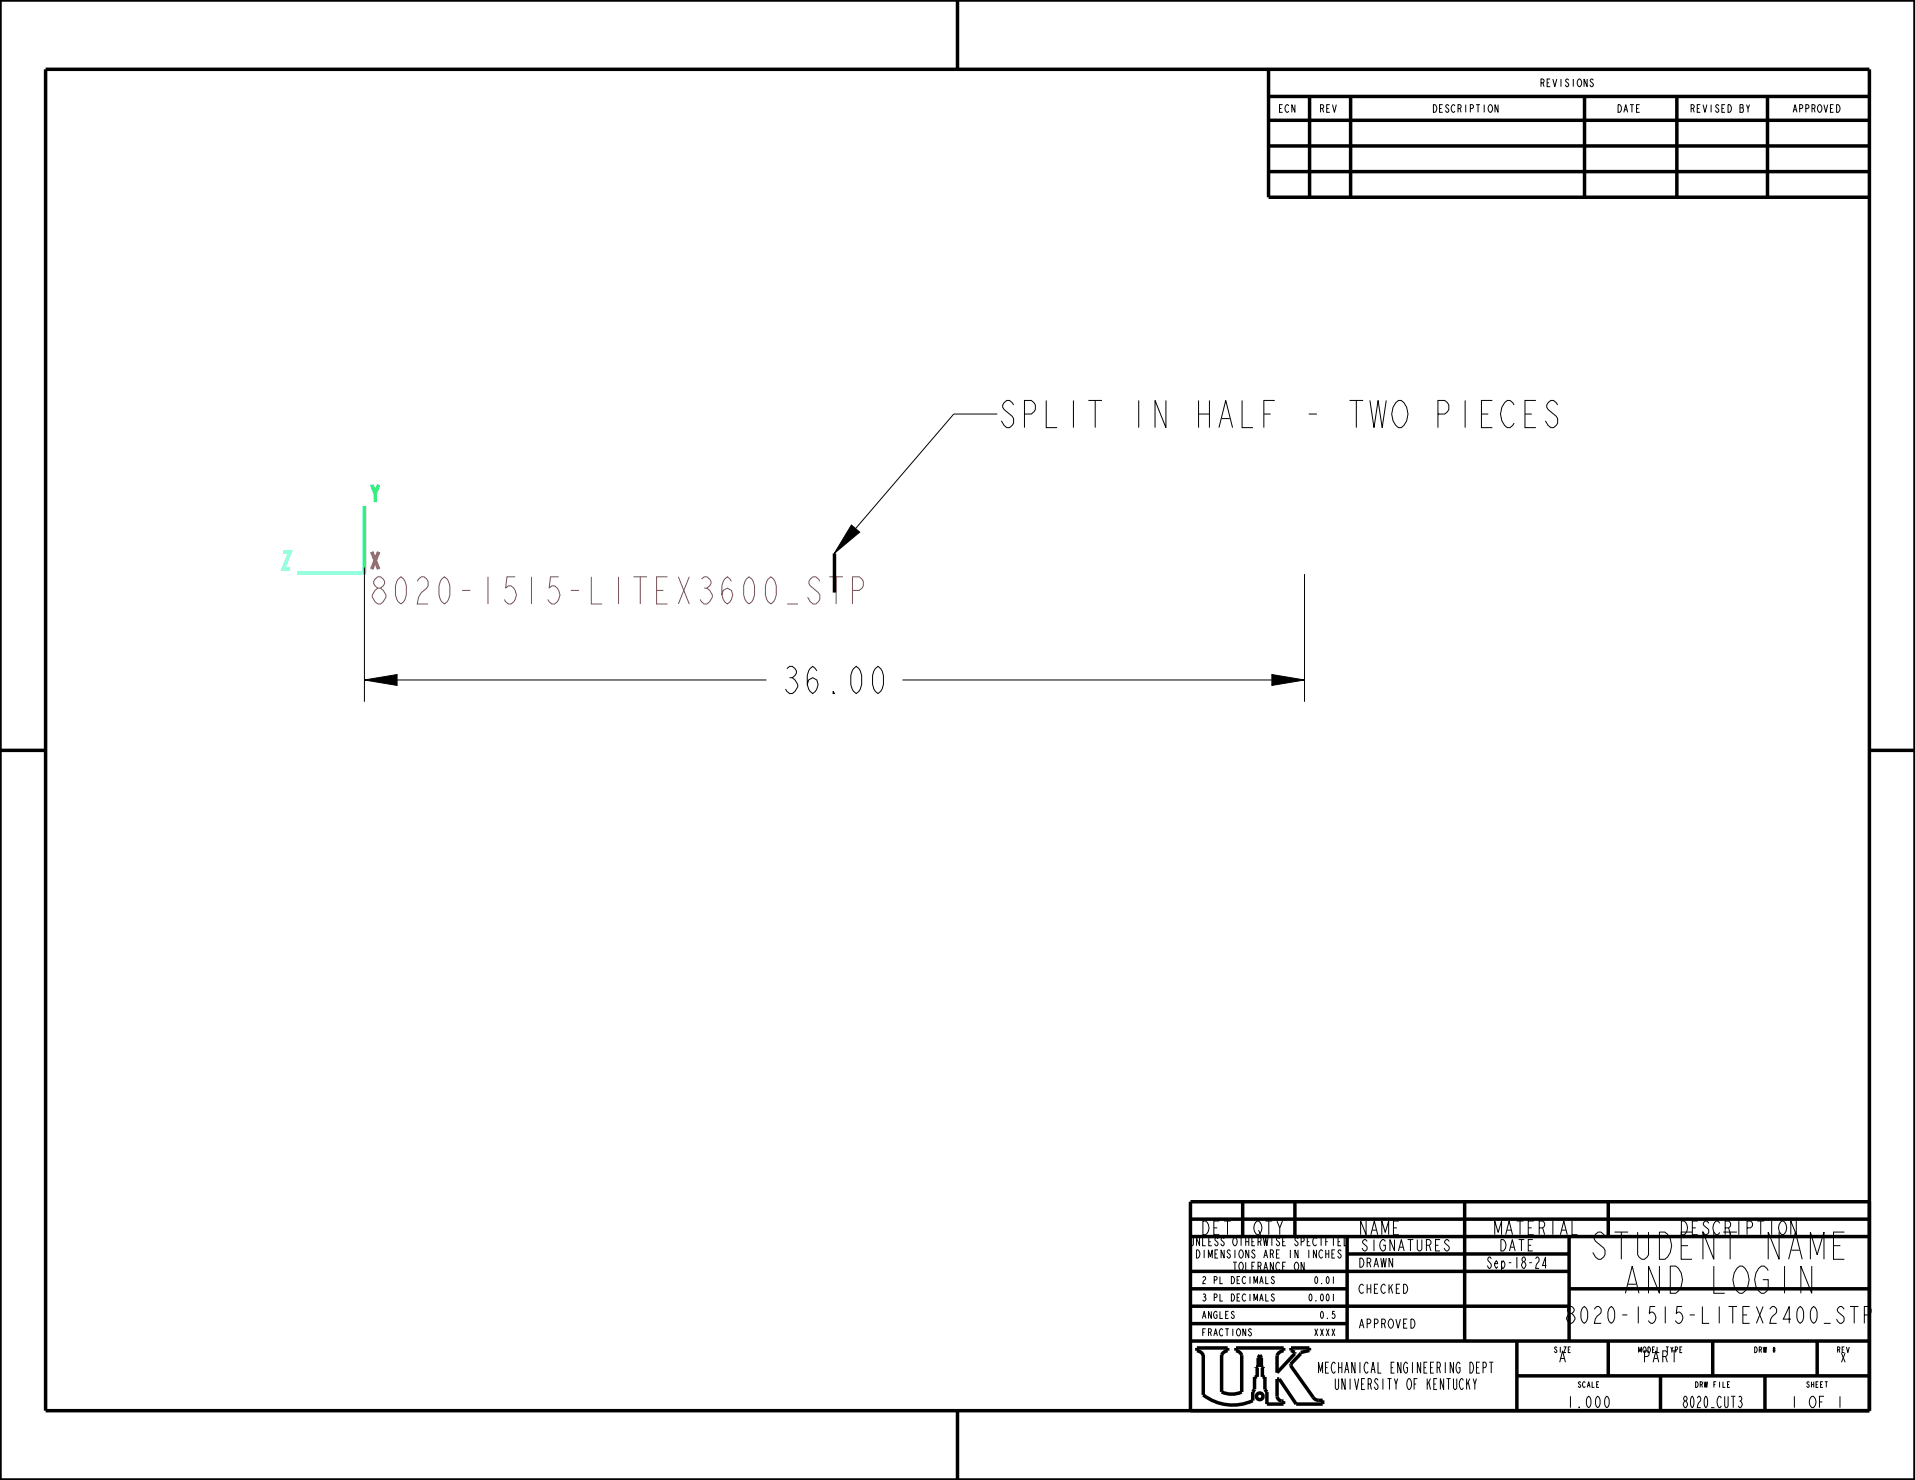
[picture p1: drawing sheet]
<svg xmlns="http://www.w3.org/2000/svg" width="279mm" height="216mm" viewBox="0 0 279 216" stroke-linecap="round" stroke-linejoin="round" font-family="sans-serif">
<path d="M53.2 73.8v9.8" fill="none" stroke="#3f3" stroke-width=".51"/>
<path d="M43.4 83.6h9.8" fill="none" stroke="#3ff" stroke-width=".51"/>
<path d="M53.2 99.2l4.7-.8v1.6zM124.2 76.6l1.2 1-3.7 3.1zM185.6 98.4l4.7 .8-4.7 .8z" fill="#000"/>
<path d="M124.2 76.6l1.2 1-3.7 3.1zM145.5 60.4h-6.3l-14.4 16.7M53.2 99.2l4.7-.8v1.6zM53.2 82.8v19.6M57.9 99.2h53.9M131.7 99.2h53.9M185.6 98.4l4.7 .8-4.7 .8zM190.3 83.7v18.7" fill="none" stroke="#000" stroke-width=".15"/>
<g fill="none" stroke="#000" stroke-width=".51">
<path d="M0 0h279.4v215.9h-279.4zM6.7 10.1h266v195.7h-266zM139.7 0v10.1M185.1 10.1v18.7h87.6M185.1 17.5h87.6M185.1 14.1h87.6M191.1 14.1v14.7M197.1 14.1v14.7M231.2 14.1v14.7M244.7 14.1v14.7M257.9 14.1v14.7M185.1 25h87.6"/>
<path d="M185.1 21.3h87.6M121.8 80.7v5.7M0 109.5h6.7M272.7 109.5h6.7M173.7 177.8h99M181.3 175.3v5.1M188.9 175.3v5.1M213.7 175.3v20.3M234.6 175.3v5.1M272.7 175.3h-99v30.5M173.7 195.6h99M173.7 193.1h22.8"/>
<path d="M173.7 190.5h55.2M173.7 188h22.8M173.7 185.5h55.2M173.7 180.4h99M175.6 197.6v5.9a7 7 0 0 0 7.2 .8v-1.2l.2-.4v-1.8h.4v-1.4h-.1v-.1h.3v-1.3l.2-.4 .2 .4v1.3h.3v.1h-.1v1.4h.4v1.8l.2 .4v1.7h2.5v-.4a.84 .84 0 0 1-1-.7v-2.5h.3l2.5 3.6h3.9v-.5a1.33 1.33 0 0 1-1.4-.5l-3.3-4.6v-.2l1.5-1.5v-.2l1.2-.3v-.4h-2.6v.4l.5 .2v.3l-2.6 2.7v-2.5a1.16 1.16 0 0 1 1-.7v-.4h-7v.4a1.05 1.05 0 0 1 .9 .7v5.4a3.5 3.5 0 0 1-3 0v-5.4a1.06 1.06 0 0 1 .9-.7v-.4h-4.5v.4a1.16 1.16 0 0 1 1 .7M196.5 182.9h32.4M196.5 180.4v15.2M221.3 195.6v10.2M228.9 188h43.8M228.9 180.4v15.2M234.6 195.6v5.1M249.9 195.6v5.1"/>
<path d="M265.1 195.6v5.1M139.7 205.8v10.1M221.3 200.7h51.4M242.3 200.7v5.1M257.5 200.7v5.1"/>
<circle cx="183.8" cy="203.7" r=".49"/>
</g>
<g font-size="5.2">
<text x="145.5" y="62.4">SPLIT IN HALF - TWO PIECES</text>
<text x="113.8" y="101.2">36.00</text>
<text x="232.3" y="183.7">STUDENT NAME</text>
<text x="236.9" y="188.7">AND LOGIN</text>
</g>
<text font-size="5.2" fill="#785055" x="53.7" y="88.1">8020-1515-LITEX3600_STP</text>
<text font-size="3.3" fill="#3f3" x="53.7" y="73.2">Y</text>
<text font-size="3.3" fill="#3ff" x="40.8" y="83">Z</text>
<text font-size="3.3" fill="#f33" x="53.7" y="83">X</text>
<text font-size="3.2" x="228.8" y="193">8020-1515-LITEX2400_STP</text>
<g font-size="2.6">
<text x="175.2" y="180.1">DET</text>
<text x="182.8" y="180.1">QTY</text>
<text x="198.2" y="180.1">NAME</text>
<text x="217.9" y="180.1">MATERIAL</text>
<text x="245.1" y="180.1">DESCRIPTION</text>
</g>
<g font-size="2.2">
<text x="198.6" y="182.5">SIGNATURES</text>
<text x="216.9" y="185">Sep-18-24</text>
<text x="218.7" y="182.5">DATE</text>
<text x="227.3" y="198.7">A</text>
<text x="239.7" y="198.7">PART</text>
<text x="228.5" y="205.3">1.000</text>
<text x="245.5" y="205.3">8020_CUT3</text>
<text x="261.2" y="205.3">1 OF 1</text>
</g>
<g font-size="2.1">
<text x="192.5" y="200.3">MECHANICAL ENGINEERING DEPT</text>
<text x="194.8" y="202.7">UNIVERSITY OF KENTUCKY</text>
</g>
<g font-size="1.7">
<text x="198.1" y="184.9">DRAWN</text>
<text x="198.1" y="188.7">CHECKED</text>
<text x="198.1" y="193.8">APPROVED</text>
<text x="268.4" y="198.7">X</text>
</g>
<g font-size="1.6">
<text x="173.7" y="181.7">UNLESS OTHERWISE SPECIFIED</text>
<text x="174.6" y="183.5">DIMENSIONS ARE IN INCHES</text>
<text x="179.9" y="185.3">TOLERANCE ON</text>
</g>
<g font-size="1.5">
<text x="186.5" y="16.4">ECN</text>
<text x="192.5" y="16.4">REV</text>
<text x="209" y="16.4">DESCRIPTION</text>
<text x="224.7" y="12.6">REVISIONS</text>
<text x="235.9" y="16.4">DATE</text>
<text x="246.6" y="16.4">REVISED BY</text>
<text x="261.5" y="16.4">APPROVED</text>
</g>
<g font-size="1.4">
<text x="175.3" y="189.8">3 PL DECIMALS</text>
<text x="175.3" y="187.3">2 PL DECIMALS</text>
<text x="190.9" y="189.8">0.001</text>
<text x="191.7" y="187.3">0.01</text>
<text x="175.3" y="194.9">FRACTIONS</text>
<text x="175.3" y="192.3">ANGLES</text>
<text x="191.7" y="194.9">XXXX</text>
<text x="192.5" y="192.3">0.5</text>
</g>
<g font-size="1.1">
<text x="226.7" y="197.3">SIZE</text>
<text x="239" y="197.3">MODEL TYPE</text>
<text x="255.9" y="197.3">DRW #</text>
<text x="268" y="197.3">REV</text>
<text x="230.2" y="202.4">SCALE</text>
<text x="247.3" y="202.4">DRW FILE</text>
<text x="263.5" y="202.4">SHEET</text>
</g>
</svg>
